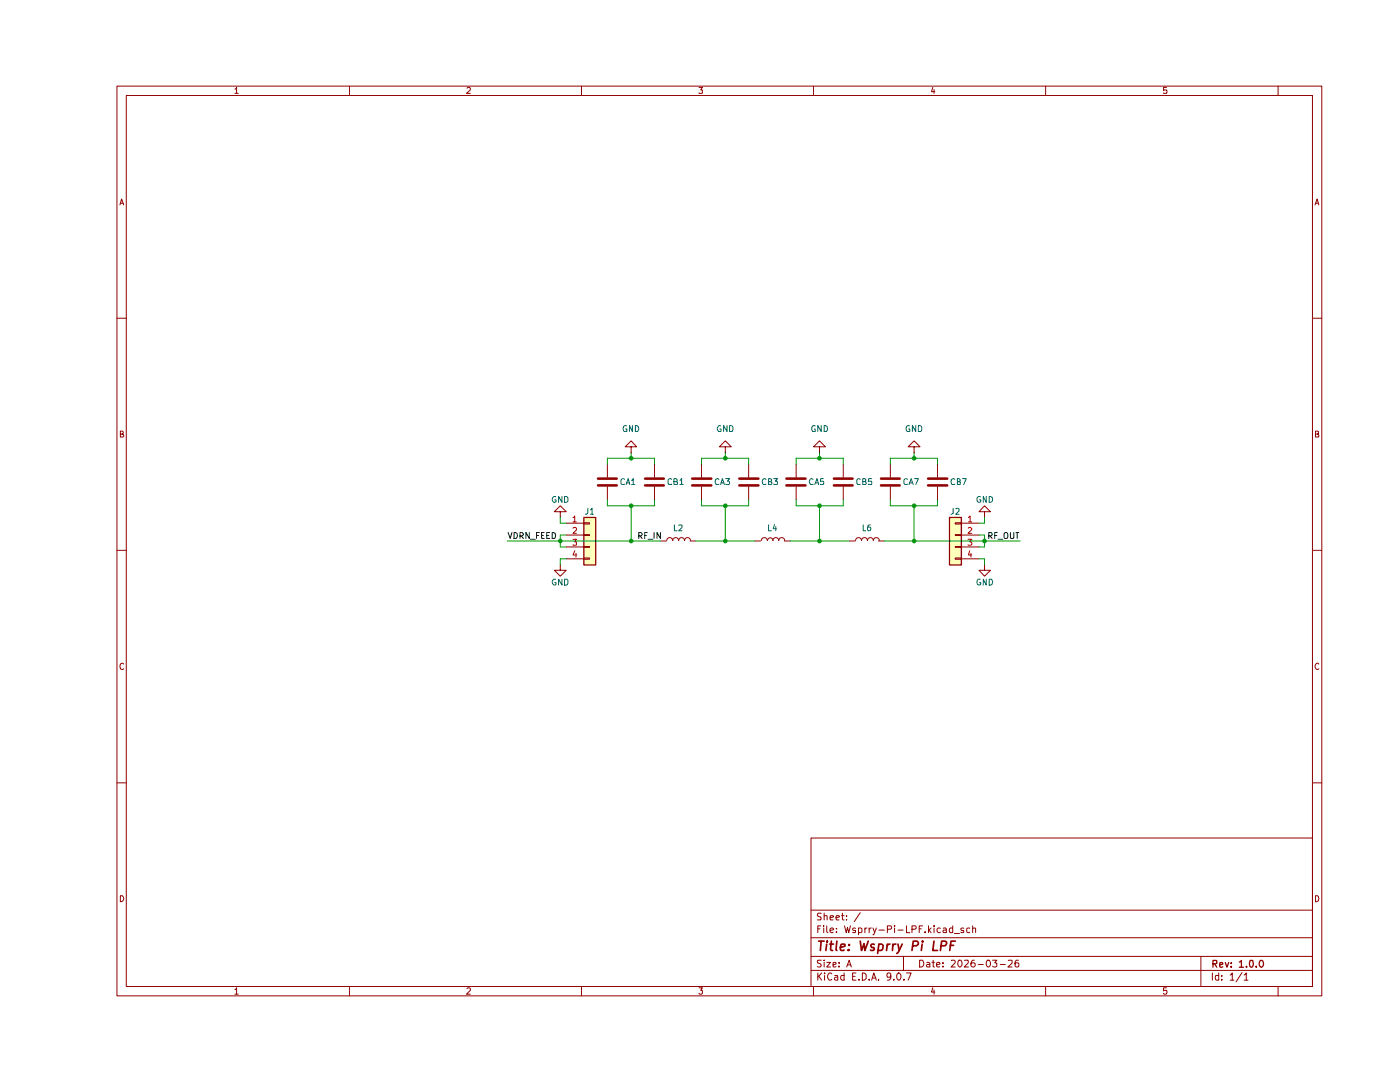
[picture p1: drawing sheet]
(kicad_sch
 (version 20250114)
 (generator "eeschema")
 (generator_version "9.0")
 (paper "A")
 (title_block
  (title "Wsprry Pi LPF")
  (date "2026-03-26")
  (rev "1.0.0"))
 (lib_symbols
  (symbol "Connector_Generic:Conn_01x04"
   (pin_names
    (offset 1.016) (hide yes)) (exclude_from_sim no) (in_bom yes) (on_board yes)
   (property "Reference" "J" (at 0 5.08 0) (effects (font (size 1.27 1.27))))
   (property "Value" "Conn_01x04" (at 0 -7.62 0) (effects (font (size 1.27 1.27))))
   (property "Footprint" "" (at 0 0 0) (effects (font (size 1.27 1.27)) (hide yes)))
   (property "Datasheet" "~" (at 0 0 0) (effects (font (size 1.27 1.27)) (hide yes)))
   (property "Description" "Generic connector, single row, 01x04, script generated (kicad-library-utils/schlib/autogen/connector/)" (at 0 0 0) (effects (font (size 1.27 1.27)) (hide yes)))
   (symbol "Conn_01x04_1_1"
    (rectangle (start -1.27 3.81) (end 1.27 -6.35) (stroke (width 0.254) (type default)) (fill (type background)))
    (rectangle (start -1.27 2.667) (end 0 2.413) (stroke (width 0.1524) (type default)) (fill (type none)))
    (rectangle (start -1.27 0.127) (end 0 -0.127) (stroke (width 0.1524) (type default)) (fill (type none)))
    (rectangle (start -1.27 -2.413) (end 0 -2.667) (stroke (width 0.1524) (type default)) (fill (type none)))
    (rectangle (start -1.27 -4.953) (end 0 -5.207) (stroke (width 0.1524) (type default)) (fill (type none)))
    (pin passive line (at -5.08 2.54 0) (length 3.81) (name "Pin_1" (effects (font (size 1.27 1.27)))) (number "1" (effects (font (size 1.27 1.27)))))
    (pin passive line (at -5.08 0 0) (length 3.81) (name "Pin_2" (effects (font (size 1.27 1.27)))) (number "2" (effects (font (size 1.27 1.27)))))
    (pin passive line (at -5.08 -2.54 0) (length 3.81) (name "Pin_3" (effects (font (size 1.27 1.27)))) (number "3" (effects (font (size 1.27 1.27)))))
    (pin passive line (at -5.08 -5.08 0) (length 3.81) (name "Pin_4" (effects (font (size 1.27 1.27)))) (number "4" (effects (font (size 1.27 1.27))))))
   (embedded_fonts no))
  (symbol "Device:C"
   (pin_numbers (hide yes))
   (pin_names
    (offset 0.254)) (exclude_from_sim no) (in_bom yes) (on_board yes)
   (property "Reference" "C" (at 0.635 2.54 0) (effects (font (size 1.27 1.27)) (justify left)))
   (property "Value" "C" (at 0.635 -2.54 0) (effects (font (size 1.27 1.27)) (justify left)))
   (property "Footprint" "" (at 0.9652 -3.81 0) (effects (font (size 1.27 1.27)) (hide yes)))
   (property "Datasheet" "~" (at 0 0 0) (effects (font (size 1.27 1.27)) (hide yes)))
   (property "Description" "Unpolarized capacitor" (at 0 0 0) (effects (font (size 1.27 1.27)) (hide yes)))
   (symbol "C_0_1"
    (polyline (pts (xy -2.032 0.762) (xy 2.032 0.762)) (stroke (width 0.508) (type default)) (fill (type none)))
    (polyline (pts (xy -2.032 -0.762) (xy 2.032 -0.762)) (stroke (width 0.508) (type default)) (fill (type none))))
   (symbol "C_1_1"
    (pin passive line (at 0 3.81 270) (length 2.794) (name "~" (effects (font (size 1.27 1.27)))) (number "1" (effects (font (size 1.27 1.27)))))
    (pin passive line (at 0 -3.81 90) (length 2.794) (name "~" (effects (font (size 1.27 1.27)))) (number "2" (effects (font (size 1.27 1.27))))))
   (embedded_fonts no))
  (symbol "Device:L"
   (pin_numbers (hide yes))
   (pin_names
    (offset 1.016) (hide yes)) (exclude_from_sim no) (in_bom yes) (on_board yes)
   (property "Reference" "L" (at 0 1.778 0) (effects (font (size 1.27 1.27))))
   (property "Value" "L" (at 0 -1.778 0) (effects (font (size 1.27 1.27))))
   (property "Footprint" "" (at 0 0 0) (effects (font (size 1.27 1.27)) (hide yes)))
   (property "Datasheet" "~" (at 0.381 -0.381 90) (effects (font (size 1.27 1.27)) (hide yes)))
   (property "Description" "Inductor" (at 0 -3.81 0) (effects (font (size 1.27 1.27)) (hide yes)))
   (symbol "L_0_1"
    (arc (start -2.413 0.127) (mid -1.778 0.7593) (end -1.143 0.127) (stroke (width 0) (type default)) (fill (type none)))
    (arc (start -1.143 0.127) (mid -0.508 0.7593) (end 0.127 0.127) (stroke (width 0) (type default)) (fill (type none)))
    (arc (start 0.127 0.127) (mid 0.762 0.7593) (end 1.397 0.127) (stroke (width 0) (type default)) (fill (type none)))
    (arc (start 1.397 0.127) (mid 2.032 0.7593) (end 2.667 0.127) (stroke (width 0) (type default)) (fill (type none))))
   (symbol "L_1_1"
    (pin passive line (at -3.81 0 0) (length 1.27) (name "1" (effects (font (size 1.27 1.27)))) (number "1" (effects (font (size 1.27 1.27)))))
    (pin passive line (at 3.81 0 180) (length 1.27) (name "2" (effects (font (size 1.27 1.27)))) (number "2" (effects (font (size 1.27 1.27))))))
   (embedded_fonts no))
  (symbol "power:GND"
   (power)
   (pin_numbers (hide yes))
   (pin_names
    (offset 0) (hide yes)) (exclude_from_sim no) (in_bom yes) (on_board yes)
   (property "Reference" "#PWR" (at 0 -6.35 0) (effects (font (size 1.27 1.27)) (hide yes)))
   (property "Value" "GND" (at 0 -3.81 0) (effects (font (size 1.27 1.27))))
   (property "Footprint" "" (at 0 0 0) (effects (font (size 1.27 1.27)) (hide yes)))
   (property "Datasheet" "" (at 0 0 0) (effects (font (size 1.27 1.27)) (hide yes)))
   (property "Description" "Power symbol creates a global label with name \"GND\" , ground" (at 0 0 0) (effects (font (size 1.27 1.27)) (hide yes)))
   (symbol "GND_0_1"
    (polyline (pts (xy 0 0) (xy 0 -1.27) (xy 1.27 -1.27) (xy 0 -2.54) (xy -1.27 -1.27) (xy 0 -1.27)) (stroke (width 0) (type default)) (fill (type none))))
   (symbol "GND_1_1"
    (pin power_in line (at 0 0 270) (length 0) (name "~" (effects (font (size 1.27 1.27)))) (number "1" (effects (font (size 1.27 1.27))))))
   (embedded_fonts no)))
 (junction
  (at 105.41 107.95)
  (diameter 0)
  (color 0 0 0 0))
 (junction
  (at 140.97 90.17)
  (diameter 0)
  (color 0 0 0 0))
 (junction
  (at 181.61 100.33)
  (diameter 0)
  (color 0 0 0 0))
 (junction
  (at 161.29 90.17)
  (diameter 0)
  (color 0 0 0 0))
 (junction
  (at 161.29 100.33)
  (diameter 0)
  (color 0 0 0 0))
 (junction
  (at 140.97 100.33)
  (diameter 0)
  (color 0 0 0 0))
 (junction
  (at 140.97 107.95)
  (diameter 0)
  (color 0 0 0 0))
 (junction
  (at 196.85 107.95)
  (diameter 0)
  (color 0 0 0 0))
 (junction
  (at 181.61 107.95)
  (diameter 0)
  (color 0 0 0 0))
 (junction
  (at 161.29 107.95)
  (diameter 0)
  (color 0 0 0 0))
 (junction
  (at 120.65 100.33)
  (diameter 0)
  (color 0 0 0 0))
 (junction
  (at 120.65 107.95)
  (diameter 0)
  (color 0 0 0 0))
 (junction
  (at 120.65 90.17)
  (diameter 0)
  (color 0 0 0 0))
 (junction
  (at 181.61 90.17)
  (diameter 0)
  (color 0 0 0 0))
 (wire
  (pts (xy 196.85 106.68) (xy 195.58 106.68))
  (stroke (width 0) (type default)))
 (wire
  (pts (xy 196.85 102.87) (xy 196.85 104.14))
  (stroke (width 0) (type default)))
 (wire
  (pts (xy 140.97 100.33) (xy 146.05 100.33))
  (stroke (width 0) (type default)))
 (wire
  (pts (xy 120.65 107.95) (xy 127 107.95))
  (stroke (width 0) (type default)))
 (wire
  (pts (xy 196.85 107.95) (xy 196.85 106.68))
  (stroke (width 0) (type default)))
 (wire
  (pts (xy 105.41 102.87) (xy 105.41 104.14))
  (stroke (width 0) (type default)))
 (wire
  (pts (xy 115.57 90.17) (xy 120.65 90.17))
  (stroke (width 0) (type default)))
 (wire
  (pts (xy 176.53 90.17) (xy 181.61 90.17))
  (stroke (width 0) (type default)))
 (wire
  (pts (xy 120.65 100.33) (xy 125.73 100.33))
  (stroke (width 0) (type default)))
 (wire
  (pts (xy 176.53 91.44) (xy 176.53 90.17))
  (stroke (width 0) (type default)))
 (wire
  (pts (xy 181.61 100.33) (xy 181.61 107.95))
  (stroke (width 0) (type default)))
 (wire
  (pts (xy 167.64 107.95) (xy 161.29 107.95))
  (stroke (width 0) (type default)))
 (wire
  (pts (xy 115.57 100.33) (xy 120.65 100.33))
  (stroke (width 0) (type default)))
 (wire
  (pts (xy 161.29 100.33) (xy 166.37 100.33))
  (stroke (width 0) (type default)))
 (wire
  (pts (xy 181.61 88.9) (xy 181.61 90.17))
  (stroke (width 0) (type default)))
 (wire
  (pts (xy 115.57 99.06) (xy 115.57 100.33))
  (stroke (width 0) (type default)))
 (wire
  (pts (xy 135.89 91.44) (xy 135.89 90.17))
  (stroke (width 0) (type default)))
 (wire
  (pts (xy 93.98 107.95) (xy 105.41 107.95))
  (stroke (width 0) (type default)))
 (wire
  (pts (xy 106.68 106.68) (xy 105.41 106.68))
  (stroke (width 0) (type default)))
 (wire
  (pts (xy 120.65 88.9) (xy 120.65 90.17))
  (stroke (width 0) (type default)))
 (wire
  (pts (xy 166.37 100.33) (xy 166.37 99.06))
  (stroke (width 0) (type default)))
 (wire
  (pts (xy 105.41 111.76) (xy 105.41 113.03))
  (stroke (width 0) (type default)))
 (wire
  (pts (xy 140.97 107.95) (xy 134.62 107.95))
  (stroke (width 0) (type default)))
 (wire
  (pts (xy 147.32 107.95) (xy 140.97 107.95))
  (stroke (width 0) (type default)))
 (wire
  (pts (xy 125.73 90.17) (xy 125.73 91.44))
  (stroke (width 0) (type default)))
 (wire
  (pts (xy 105.41 107.95) (xy 120.65 107.95))
  (stroke (width 0) (type default)))
 (wire
  (pts (xy 105.41 109.22) (xy 106.68 109.22))
  (stroke (width 0) (type default)))
 (wire
  (pts (xy 161.29 100.33) (xy 161.29 107.95))
  (stroke (width 0) (type default)))
 (wire
  (pts (xy 176.53 100.33) (xy 181.61 100.33))
  (stroke (width 0) (type default)))
 (wire
  (pts (xy 156.21 90.17) (xy 161.29 90.17))
  (stroke (width 0) (type default)))
 (wire
  (pts (xy 196.85 104.14) (xy 195.58 104.14))
  (stroke (width 0) (type default)))
 (wire
  (pts (xy 105.41 107.95) (xy 105.41 109.22))
  (stroke (width 0) (type default)))
 (wire
  (pts (xy 186.69 90.17) (xy 186.69 91.44))
  (stroke (width 0) (type default)))
 (wire
  (pts (xy 105.41 111.76) (xy 106.68 111.76))
  (stroke (width 0) (type default)))
 (wire
  (pts (xy 146.05 90.17) (xy 146.05 91.44))
  (stroke (width 0) (type default)))
 (wire
  (pts (xy 156.21 99.06) (xy 156.21 100.33))
  (stroke (width 0) (type default)))
 (wire
  (pts (xy 146.05 100.33) (xy 146.05 99.06))
  (stroke (width 0) (type default)))
 (wire
  (pts (xy 115.57 91.44) (xy 115.57 90.17))
  (stroke (width 0) (type default)))
 (wire
  (pts (xy 181.61 100.33) (xy 186.69 100.33))
  (stroke (width 0) (type default)))
 (wire
  (pts (xy 186.69 100.33) (xy 186.69 99.06))
  (stroke (width 0) (type default)))
 (wire
  (pts (xy 176.53 99.06) (xy 176.53 100.33))
  (stroke (width 0) (type default)))
 (wire
  (pts (xy 125.73 100.33) (xy 125.73 99.06))
  (stroke (width 0) (type default)))
 (wire
  (pts (xy 120.65 90.17) (xy 125.73 90.17))
  (stroke (width 0) (type default)))
 (wire
  (pts (xy 140.97 100.33) (xy 140.97 107.95))
  (stroke (width 0) (type default)))
 (wire
  (pts (xy 105.41 106.68) (xy 105.41 107.95))
  (stroke (width 0) (type default)))
 (wire
  (pts (xy 156.21 91.44) (xy 156.21 90.17))
  (stroke (width 0) (type default)))
 (wire
  (pts (xy 135.89 90.17) (xy 140.97 90.17))
  (stroke (width 0) (type default)))
 (wire
  (pts (xy 135.89 100.33) (xy 140.97 100.33))
  (stroke (width 0) (type default)))
 (wire
  (pts (xy 105.41 104.14) (xy 106.68 104.14))
  (stroke (width 0) (type default)))
 (wire
  (pts (xy 161.29 90.17) (xy 166.37 90.17))
  (stroke (width 0) (type default)))
 (wire
  (pts (xy 156.21 100.33) (xy 161.29 100.33))
  (stroke (width 0) (type default)))
 (wire
  (pts (xy 161.29 107.95) (xy 154.94 107.95))
  (stroke (width 0) (type default)))
 (wire
  (pts (xy 196.85 111.76) (xy 196.85 113.03))
  (stroke (width 0) (type default)))
 (wire
  (pts (xy 120.65 100.33) (xy 120.65 107.95))
  (stroke (width 0) (type default)))
 (wire
  (pts (xy 196.85 109.22) (xy 196.85 107.95))
  (stroke (width 0) (type default)))
 (wire
  (pts (xy 196.85 111.76) (xy 195.58 111.76))
  (stroke (width 0) (type default)))
 (wire
  (pts (xy 135.89 99.06) (xy 135.89 100.33))
  (stroke (width 0) (type default)))
 (wire
  (pts (xy 196.85 107.95) (xy 181.61 107.95))
  (stroke (width 0) (type default)))
 (wire
  (pts (xy 181.61 107.95) (xy 175.26 107.95))
  (stroke (width 0) (type default)))
 (wire
  (pts (xy 195.58 109.22) (xy 196.85 109.22))
  (stroke (width 0) (type default)))
 (wire
  (pts (xy 140.97 88.9) (xy 140.97 90.17))
  (stroke (width 0) (type default)))
 (wire
  (pts (xy 204.47 107.95) (xy 196.85 107.95))
  (stroke (width 0) (type default)))
 (wire
  (pts (xy 181.61 90.17) (xy 186.69 90.17))
  (stroke (width 0) (type default)))
 (wire
  (pts (xy 166.37 90.17) (xy 166.37 91.44))
  (stroke (width 0) (type default)))
 (wire
  (pts (xy 140.97 90.17) (xy 146.05 90.17))
  (stroke (width 0) (type default)))
 (wire
  (pts (xy 161.29 88.9) (xy 161.29 90.17))
  (stroke (width 0) (type default)))
 (label "RF_IN"
  (at 121.92 107.95 0)
  (effects (font (size 1.27 1.27)) (justify left bottom)))
 (label "RF_OUT"
  (at 204.47 107.95 180)
  (effects (font (size 1.27 1.27)) (justify right bottom)))
 (label "VDRN_FEED"
  (at 93.98 107.95 0)
  (effects (font (size 1.27 1.27)) (justify left bottom)))
 (symbol
  (lib_id "power:GND")
  (at 196.85 102.87 180)
  (unit 1)
  (exclude_from_sim no)
  (in_bom yes)
  (on_board yes)
  (dnp no)
  (property "Reference" "#PWR025" (at 196.85 96.52 0) (effects (font (size 1.27 1.27)) (hide yes)))
  (property "Value" "GND" (at 196.85 99.06 0) (effects (font (size 1.27 1.27))))
  (property "Footprint" "" (at 196.85 102.87 0) (effects (font (size 1.27 1.27)) (hide yes)))
  (property "Datasheet" "" (at 196.85 102.87 0) (effects (font (size 1.27 1.27)) (hide yes)))
  (property "Description" "Power symbol creates a global label with name \"GND\" , ground" (at 196.85 102.87 0) (effects (font (size 1.27 1.27)) (hide yes)))
  (pin "1"))
 (symbol
  (lib_id "Device:C")
  (at 186.69 95.25 0)
  (unit 1)
  (exclude_from_sim no)
  (in_bom no)
  (on_board yes)
  (dnp no)
  (property "Reference" "CB7" (at 189.23 95.25 0) (effects (font (size 1.27 1.27)) (justify left)))
  (property "Value" "C" (at 189.484 96.52 0) (effects (font (size 1.27 1.27)) (justify left) (hide yes)))
  (property "Footprint" "Capacitor_THT:C_Disc_D3.0mm_W1.6mm_P2.50mm" (at 187.6552 99.06 0) (effects (font (size 1.27 1.27)) (hide yes)))
  (property "Datasheet" "~" (at 186.69 95.25 0) (effects (font (size 1.27 1.27)) (hide yes)))
  (property "Description" "Unpolarized capacitor" (at 186.69 95.25 0) (effects (font (size 1.27 1.27)) (hide yes)))
  (pin "2")
  (pin "1"))
 (symbol
  (lib_id "Device:C")
  (at 156.21 95.25 0)
  (unit 1)
  (exclude_from_sim no)
  (in_bom no)
  (on_board yes)
  (dnp no)
  (property "Reference" "CA5" (at 158.75 95.25 0) (effects (font (size 1.27 1.27)) (justify left)))
  (property "Value" "C" (at 159.004 96.52 0) (effects (font (size 1.27 1.27)) (justify left) (hide yes)))
  (property "Footprint" "Capacitor_THT:C_Disc_D3.0mm_W1.6mm_P2.50mm" (at 157.1752 99.06 0) (effects (font (size 1.27 1.27)) (hide yes)))
  (property "Datasheet" "~" (at 156.21 95.25 0) (effects (font (size 1.27 1.27)) (hide yes)))
  (property "Description" "Unpolarized capacitor" (at 156.21 95.25 0) (effects (font (size 1.27 1.27)) (hide yes)))
  (pin "2")
  (pin "1"))
 (symbol
  (lib_id "Device:C")
  (at 115.57 95.25 0)
  (unit 1)
  (exclude_from_sim no)
  (in_bom no)
  (on_board yes)
  (dnp no)
  (property "Reference" "CA1" (at 118.11 95.25 0) (effects (font (size 1.27 1.27)) (justify left)))
  (property "Value" "C" (at 118.364 96.52 0) (effects (font (size 1.27 1.27)) (justify left) (hide yes)))
  (property "Footprint" "Capacitor_THT:C_Disc_D3.0mm_W1.6mm_P2.50mm" (at 116.5352 99.06 0) (effects (font (size 1.27 1.27)) (hide yes)))
  (property "Datasheet" "~" (at 115.57 95.25 0) (effects (font (size 1.27 1.27)) (hide yes)))
  (property "Description" "Unpolarized capacitor" (at 115.57 95.25 0) (effects (font (size 1.27 1.27)) (hide yes)))
  (pin "2")
  (pin "1"))
 (symbol
  (lib_id "Device:L")
  (at 171.45 107.95 0)
  (unit 1)
  (exclude_from_sim no)
  (in_bom no)
  (on_board yes)
  (dnp no)
  (property "Reference" "L6" (at 171.45 105.156 0) (effects (font (size 1.27 1.27))))
  (property "Value" "L" (at 171.5135 105.41 0) (effects (font (size 1.27 1.27)) (hide yes)))
  (property "Footprint" "Inductor_THT:L_Axial_L5.3mm_D2.2mm_P7.62mm_Horizontal_Vishay_IM-1" (at 171.45 107.95 0) (effects (font (size 1.27 1.27)) (hide yes)))
  (property "Datasheet" "~" (at 171.831 108.331 90) (effects (font (size 1.27 1.27)) (hide yes)))
  (property "Description" "Inductor" (at 171.45 111.76 0) (effects (font (size 1.27 1.27)) (hide yes)))
  (pin "1")
  (pin "2"))
 (symbol
  (lib_id "Device:C")
  (at 135.89 95.25 0)
  (unit 1)
  (exclude_from_sim no)
  (in_bom no)
  (on_board yes)
  (dnp no)
  (property "Reference" "CA3" (at 138.43 95.25 0) (effects (font (size 1.27 1.27)) (justify left)))
  (property "Value" "C" (at 138.684 96.52 0) (effects (font (size 1.27 1.27)) (justify left) (hide yes)))
  (property "Footprint" "Capacitor_THT:C_Disc_D3.0mm_W1.6mm_P2.50mm" (at 136.8552 99.06 0) (effects (font (size 1.27 1.27)) (hide yes)))
  (property "Datasheet" "~" (at 135.89 95.25 0) (effects (font (size 1.27 1.27)) (hide yes)))
  (property "Description" "Unpolarized capacitor" (at 135.89 95.25 0) (effects (font (size 1.27 1.27)) (hide yes)))
  (pin "2")
  (pin "1"))
 (symbol
  (lib_id "Device:L")
  (at 130.81 107.95 0)
  (unit 1)
  (exclude_from_sim no)
  (in_bom no)
  (on_board yes)
  (dnp no)
  (property "Reference" "L2" (at 130.81 105.156 0) (effects (font (size 1.27 1.27))))
  (property "Value" "L" (at 130.8735 105.41 0) (effects (font (size 1.27 1.27)) (hide yes)))
  (property "Footprint" "Inductor_THT:L_Axial_L5.3mm_D2.2mm_P7.62mm_Horizontal_Vishay_IM-1" (at 130.81 107.95 0) (effects (font (size 1.27 1.27)) (hide yes)))
  (property "Datasheet" "~" (at 131.191 108.331 90) (effects (font (size 1.27 1.27)) (hide yes)))
  (property "Description" "Inductor" (at 130.81 111.76 0) (effects (font (size 1.27 1.27)) (hide yes)))
  (pin "1")
  (pin "2"))
 (symbol
  (lib_id "power:GND")
  (at 120.65 88.9 180)
  (unit 1)
  (exclude_from_sim no)
  (in_bom yes)
  (on_board yes)
  (dnp no)
  (fields_autoplaced yes)
  (property "Reference" "#PWR01" (at 120.65 82.55 0) (effects (font (size 1.27 1.27)) (hide yes)))
  (property "Value" "GND" (at 120.65 83.82 0) (effects (font (size 1.27 1.27))))
  (property "Footprint" "" (at 120.65 88.9 0) (effects (font (size 1.27 1.27)) (hide yes)))
  (property "Datasheet" "" (at 120.65 88.9 0) (effects (font (size 1.27 1.27)) (hide yes)))
  (property "Description" "Power symbol creates a global label with name \"GND\" , ground" (at 120.65 88.9 0) (effects (font (size 1.27 1.27)) (hide yes)))
  (pin "1"))
 (symbol
  (lib_id "Device:C")
  (at 146.05 95.25 0)
  (unit 1)
  (exclude_from_sim no)
  (in_bom no)
  (on_board yes)
  (dnp no)
  (property "Reference" "CB3" (at 148.59 95.25 0) (effects (font (size 1.27 1.27)) (justify left)))
  (property "Value" "C" (at 148.844 96.52 0) (effects (font (size 1.27 1.27)) (justify left) (hide yes)))
  (property "Footprint" "Capacitor_THT:C_Disc_D3.0mm_W1.6mm_P2.50mm" (at 147.0152 99.06 0) (effects (font (size 1.27 1.27)) (hide yes)))
  (property "Datasheet" "~" (at 146.05 95.25 0) (effects (font (size 1.27 1.27)) (hide yes)))
  (property "Description" "Unpolarized capacitor" (at 146.05 95.25 0) (effects (font (size 1.27 1.27)) (hide yes)))
  (pin "2")
  (pin "1"))
 (symbol
  (lib_id "Device:C")
  (at 176.53 95.25 0)
  (unit 1)
  (exclude_from_sim no)
  (in_bom no)
  (on_board yes)
  (dnp no)
  (property "Reference" "CA7" (at 179.07 95.25 0) (effects (font (size 1.27 1.27)) (justify left)))
  (property "Value" "C" (at 179.324 96.52 0) (effects (font (size 1.27 1.27)) (justify left) (hide yes)))
  (property "Footprint" "Capacitor_THT:C_Disc_D3.0mm_W1.6mm_P2.50mm" (at 177.4952 99.06 0) (effects (font (size 1.27 1.27)) (hide yes)))
  (property "Datasheet" "~" (at 176.53 95.25 0) (effects (font (size 1.27 1.27)) (hide yes)))
  (property "Description" "Unpolarized capacitor" (at 176.53 95.25 0) (effects (font (size 1.27 1.27)) (hide yes)))
  (pin "2")
  (pin "1"))
 (symbol
  (lib_id "Connector_Generic:Conn_01x04")
  (at 190.5 106.68 0)
  (mirror y)
  (unit 1)
  (exclude_from_sim no)
  (in_bom yes)
  (on_board yes)
  (dnp no)
  (property "Reference" "J2" (at 190.5 101.6 0) (effects (font (size 1.27 1.27))))
  (property "Value" "Conn_01x04" (at 190.5 115.57 0) (effects (font (size 1.27 1.27)) (hide yes)))
  (property "Footprint" "Connector_PinHeader_2.54mm:PinHeader_1x04_P2.54mm_Vertical" (at 190.5 106.68 0) (effects (font (size 1.27 1.27)) (hide yes)))
  (property "Datasheet" "https://jlcpcb.com/api/file/downloadByFileSystemAccessId/8555109420836753409" (at 190.5 106.68 0) (effects (font (size 1.27 1.27)) (hide yes)))
  (property "Description" "-40℃~+105℃ 1 1x4P 2.54mm 3A 4P Bronze Square Hole Through Hole Top Plugin,P=2.54mm Female Headers ROHS" (at 190.5 106.68 0) (effects (font (size 1.27 1.27)) (hide yes)))
  (property "LCSC_PART" "C2718488" (at 190.5 106.68 0) (effects (font (size 1.27 1.27)) (hide yes)))
  (property "LCSC" "C2718488" (at 190.5 106.68 0) (effects (font (size 1.27 1.27)) (hide yes)))
  (property "JCSC_PART" "" (at 190.5 106.68 0) (effects (font (size 1.27 1.27)) (hide yes)))
  (property "Sim.Device" "" (at 190.5 106.68 0) (effects (font (size 1.27 1.27)) (hide yes)))
  (pin "1")
  (pin "2")
  (pin "4")
  (pin "3"))
 (symbol
  (lib_id "power:GND")
  (at 181.61 88.9 180)
  (unit 1)
  (exclude_from_sim no)
  (in_bom yes)
  (on_board yes)
  (dnp no)
  (fields_autoplaced yes)
  (property "Reference" "#PWR04" (at 181.61 82.55 0) (effects (font (size 1.27 1.27)) (hide yes)))
  (property "Value" "GND" (at 181.61 83.82 0) (effects (font (size 1.27 1.27))))
  (property "Footprint" "" (at 181.61 88.9 0) (effects (font (size 1.27 1.27)) (hide yes)))
  (property "Datasheet" "" (at 181.61 88.9 0) (effects (font (size 1.27 1.27)) (hide yes)))
  (property "Description" "Power symbol creates a global label with name \"GND\" , ground" (at 181.61 88.9 0) (effects (font (size 1.27 1.27)) (hide yes)))
  (pin "1"))
 (symbol
  (lib_id "power:GND")
  (at 105.41 113.03 0)
  (unit 1)
  (exclude_from_sim no)
  (in_bom yes)
  (on_board yes)
  (dnp no)
  (property "Reference" "#PWR021" (at 105.41 119.38 0) (effects (font (size 1.27 1.27)) (hide yes)))
  (property "Value" "GND" (at 105.41 116.84 0) (effects (font (size 1.27 1.27))))
  (property "Footprint" "" (at 105.41 113.03 0) (effects (font (size 1.27 1.27)) (hide yes)))
  (property "Datasheet" "" (at 105.41 113.03 0) (effects (font (size 1.27 1.27)) (hide yes)))
  (property "Description" "Power symbol creates a global label with name \"GND\" , ground" (at 105.41 113.03 0) (effects (font (size 1.27 1.27)) (hide yes)))
  (pin "1"))
 (symbol
  (lib_id "power:GND")
  (at 196.85 113.03 0)
  (unit 1)
  (exclude_from_sim no)
  (in_bom yes)
  (on_board yes)
  (dnp no)
  (property "Reference" "#PWR020" (at 196.85 119.38 0) (effects (font (size 1.27 1.27)) (hide yes)))
  (property "Value" "GND" (at 196.85 116.84 0) (effects (font (size 1.27 1.27))))
  (property "Footprint" "" (at 196.85 113.03 0) (effects (font (size 1.27 1.27)) (hide yes)))
  (property "Datasheet" "" (at 196.85 113.03 0) (effects (font (size 1.27 1.27)) (hide yes)))
  (property "Description" "Power symbol creates a global label with name \"GND\" , ground" (at 196.85 113.03 0) (effects (font (size 1.27 1.27)) (hide yes)))
  (pin "1"))
 (symbol
  (lib_id "Connector_Generic:Conn_01x04")
  (at 111.76 106.68 0)
  (unit 1)
  (exclude_from_sim no)
  (in_bom yes)
  (on_board yes)
  (dnp no)
  (property "Reference" "J1" (at 111.76 101.6 0) (effects (font (size 1.27 1.27))))
  (property "Value" "Conn_01x04" (at 114.3 109.2199 0) (effects (font (size 1.27 1.27)) (justify left) (hide yes)))
  (property "Footprint" "Connector_PinHeader_2.54mm:PinHeader_1x04_P2.54mm_Vertical" (at 111.76 106.68 0) (effects (font (size 1.27 1.27)) (hide yes)))
  (property "Datasheet" "https://jlcpcb.com/api/file/downloadByFileSystemAccessId/8555109420836753409" (at 111.76 106.68 0) (effects (font (size 1.27 1.27)) (hide yes)))
  (property "Description" "-40℃~+105℃ 1 1x4P 2.54mm 3A 4P Bronze Square Hole Through Hole Top Plugin,P=2.54mm Female Headers ROHS" (at 111.76 106.68 0) (effects (font (size 1.27 1.27)) (hide yes)))
  (property "LCSC_PART" "C2718488" (at 111.76 106.68 0) (effects (font (size 1.27 1.27)) (hide yes)))
  (property "LCSC" "C2718488" (at 111.76 106.68 0) (effects (font (size 1.27 1.27)) (hide yes)))
  (property "JCSC_PART" "" (at 111.76 106.68 0) (effects (font (size 1.27 1.27)) (hide yes)))
  (property "Sim.Device" "" (at 111.76 106.68 0) (effects (font (size 1.27 1.27)) (hide yes)))
  (pin "1")
  (pin "2")
  (pin "4")
  (pin "3"))
 (symbol
  (lib_id "power:GND")
  (at 105.41 102.87 180)
  (unit 1)
  (exclude_from_sim no)
  (in_bom yes)
  (on_board yes)
  (dnp no)
  (property "Reference" "#PWR024" (at 105.41 96.52 0) (effects (font (size 1.27 1.27)) (hide yes)))
  (property "Value" "GND" (at 105.41 99.06 0) (effects (font (size 1.27 1.27))))
  (property "Footprint" "" (at 105.41 102.87 0) (effects (font (size 1.27 1.27)) (hide yes)))
  (property "Datasheet" "" (at 105.41 102.87 0) (effects (font (size 1.27 1.27)) (hide yes)))
  (property "Description" "Power symbol creates a global label with name \"GND\" , ground" (at 105.41 102.87 0) (effects (font (size 1.27 1.27)) (hide yes)))
  (pin "1"))
 (symbol
  (lib_id "power:GND")
  (at 161.29 88.9 180)
  (unit 1)
  (exclude_from_sim no)
  (in_bom yes)
  (on_board yes)
  (dnp no)
  (fields_autoplaced yes)
  (property "Reference" "#PWR03" (at 161.29 82.55 0) (effects (font (size 1.27 1.27)) (hide yes)))
  (property "Value" "GND" (at 161.29 83.82 0) (effects (font (size 1.27 1.27))))
  (property "Footprint" "" (at 161.29 88.9 0) (effects (font (size 1.27 1.27)) (hide yes)))
  (property "Datasheet" "" (at 161.29 88.9 0) (effects (font (size 1.27 1.27)) (hide yes)))
  (property "Description" "Power symbol creates a global label with name \"GND\" , ground" (at 161.29 88.9 0) (effects (font (size 1.27 1.27)) (hide yes)))
  (pin "1"))
 (symbol
  (lib_id "Device:C")
  (at 125.73 95.25 0)
  (unit 1)
  (exclude_from_sim no)
  (in_bom no)
  (on_board yes)
  (dnp no)
  (property "Reference" "CB1" (at 128.27 95.25 0) (effects (font (size 1.27 1.27)) (justify left)))
  (property "Value" "C" (at 128.524 96.52 0) (effects (font (size 1.27 1.27)) (justify left) (hide yes)))
  (property "Footprint" "Capacitor_THT:C_Disc_D3.0mm_W1.6mm_P2.50mm" (at 126.6952 99.06 0) (effects (font (size 1.27 1.27)) (hide yes)))
  (property "Datasheet" "~" (at 125.73 95.25 0) (effects (font (size 1.27 1.27)) (hide yes)))
  (property "Description" "Unpolarized capacitor" (at 125.73 95.25 0) (effects (font (size 1.27 1.27)) (hide yes)))
  (pin "2")
  (pin "1"))
 (symbol
  (lib_id "power:GND")
  (at 140.97 88.9 180)
  (unit 1)
  (exclude_from_sim no)
  (in_bom yes)
  (on_board yes)
  (dnp no)
  (fields_autoplaced yes)
  (property "Reference" "#PWR02" (at 140.97 82.55 0) (effects (font (size 1.27 1.27)) (hide yes)))
  (property "Value" "GND" (at 140.97 83.82 0) (effects (font (size 1.27 1.27))))
  (property "Footprint" "" (at 140.97 88.9 0) (effects (font (size 1.27 1.27)) (hide yes)))
  (property "Datasheet" "" (at 140.97 88.9 0) (effects (font (size 1.27 1.27)) (hide yes)))
  (property "Description" "Power symbol creates a global label with name \"GND\" , ground" (at 140.97 88.9 0) (effects (font (size 1.27 1.27)) (hide yes)))
  (pin "1"))
 (symbol
  (lib_id "Device:L")
  (at 151.13 107.95 0)
  (unit 1)
  (exclude_from_sim no)
  (in_bom no)
  (on_board yes)
  (dnp no)
  (property "Reference" "L4" (at 151.13 105.156 0) (effects (font (size 1.27 1.27))))
  (property "Value" "L" (at 151.1935 105.41 0) (effects (font (size 1.27 1.27)) (hide yes)))
  (property "Footprint" "Inductor_THT:L_Axial_L5.3mm_D2.2mm_P7.62mm_Horizontal_Vishay_IM-1" (at 151.13 107.95 0) (effects (font (size 1.27 1.27)) (hide yes)))
  (property "Datasheet" "~" (at 151.511 108.331 90) (effects (font (size 1.27 1.27)) (hide yes)))
  (property "Description" "Inductor" (at 151.13 111.76 0) (effects (font (size 1.27 1.27)) (hide yes)))
  (pin "1")
  (pin "2"))
 (symbol
  (lib_id "Device:C")
  (at 166.37 95.25 0)
  (unit 1)
  (exclude_from_sim no)
  (in_bom no)
  (on_board yes)
  (dnp no)
  (property "Reference" "CB5" (at 168.91 95.25 0) (effects (font (size 1.27 1.27)) (justify left)))
  (property "Value" "C" (at 169.164 96.52 0) (effects (font (size 1.27 1.27)) (justify left) (hide yes)))
  (property "Footprint" "Capacitor_THT:C_Disc_D3.0mm_W1.6mm_P2.50mm" (at 167.3352 99.06 0) (effects (font (size 1.27 1.27)) (hide yes)))
  (property "Datasheet" "~" (at 166.37 95.25 0) (effects (font (size 1.27 1.27)) (hide yes)))
  (property "Description" "Unpolarized capacitor" (at 166.37 95.25 0) (effects (font (size 1.27 1.27)) (hide yes)))
  (pin "2")
  (pin "1"))
 (sheet_instances
  (path ""
   (page "1")))
 (embedded_fonts no))
